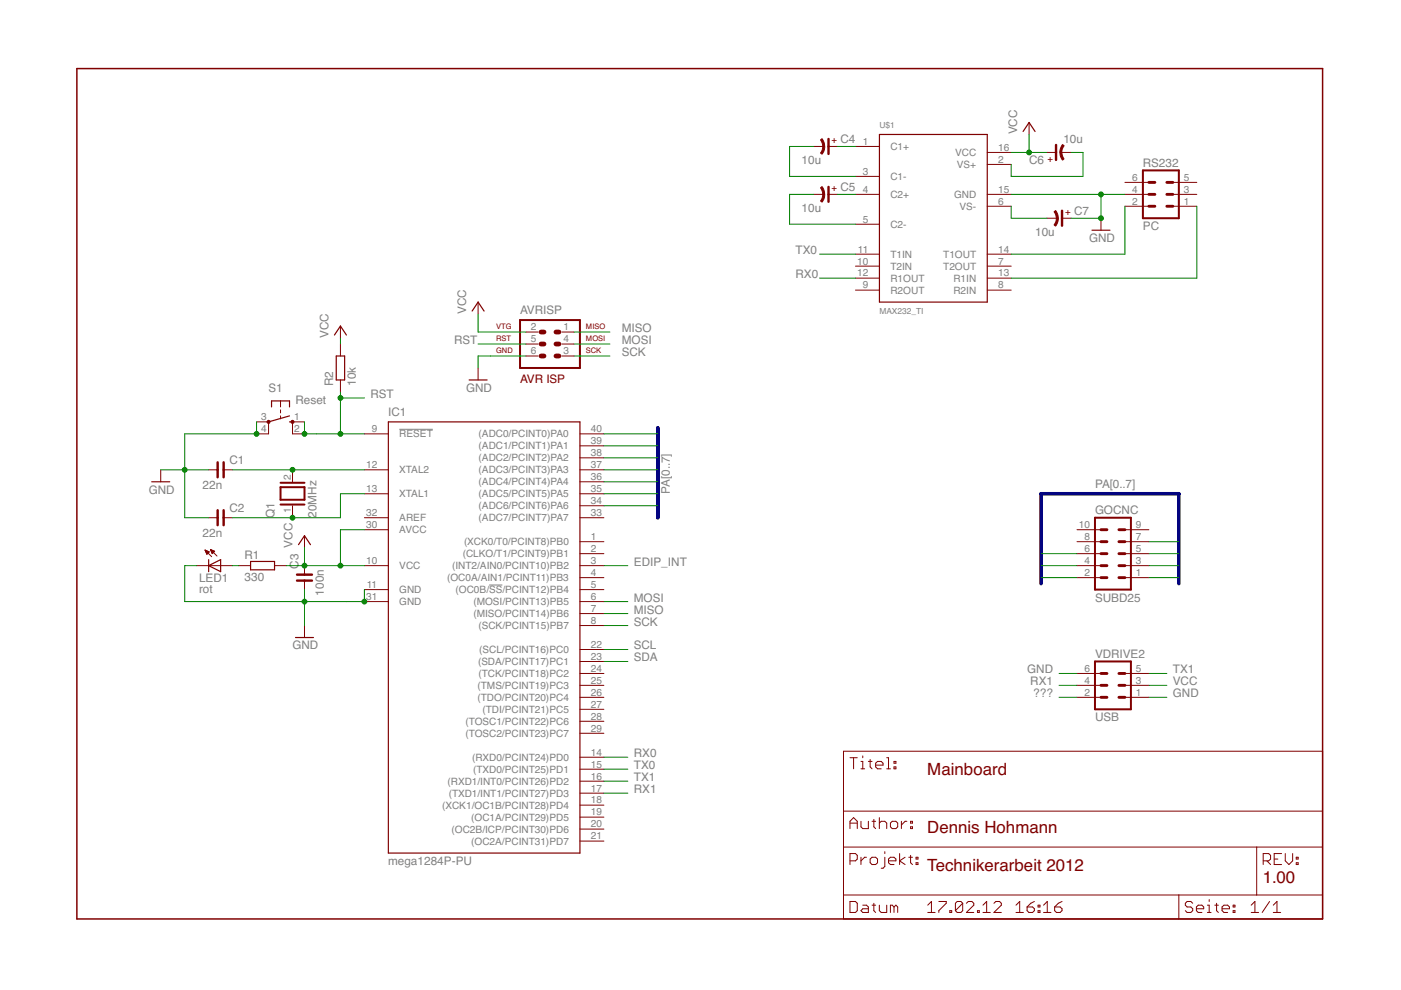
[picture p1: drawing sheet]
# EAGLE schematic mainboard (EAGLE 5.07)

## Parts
AVRISP  AVR-ISP-6  [AVR-ISP-6]
C1  22n  C_C025-050X025  [C025-050X025]
C2  22n  C_C025-050X025  [C025-050X025]
C3  100n  C_C025-050X025  [C025-050X025]
C4  10u  CP_TT025-050  [CTT-025-050]
C5  10u  CP_TT025-050  [CTT-025-050]
C6  10u  CP_TT025-050  [CTT-025-050]
C7  10u  CP_TT025-050  [CTT-025-050]
IC1  mega1284P-PU  MEGA164P/324P/644P-PU  [DIL40]
LED1  rot  LED3MM  [LED3MM]
Q1  20MHz  XTAL/S  [QS]
R1  330  R-EU_0207/10  [0207/10]
R2  10k  R-EU_0207/10  [0207/10]
RS232  PC  ML6  [ML6]
S1  Reset  10-XX  [B3F-10XX]
SUBD25  goCNC  ML10  [ML10]
U$1  MAX232_TI  [DIL16]
VDRIVE2  USB  ML6  [ML6]

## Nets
???: VDRIVE2.2
EDIP_INT: IC1.3((INT2/AIN0/PCINT10)PB2)
GND: AVRISP.6 C1.1 C2.1 C3.1 C7.+ IC1.11(GND) IC1.31(GND) LED1.K(C) RS232.4 S1.3(P) S1.4(P1) U$1.15(GND) VDRIVE2.1 VDRIVE2.6
MISO: AVRISP.1 IC1.7((MISO/PCINT14)PB6)
MOSI: AVRISP.4 IC1.6((MOSI/PCINT13)PB5)
N$1: C1.2 IC1.12(XTAL2) Q1.2
N$2: C4.+ U$1.1(C1+)
N$3: LED1.A R1.1
N$4: C4.- U$1.3(C1-)
N$5: C2.2 IC1.13(XTAL1) Q1.1
N$6: C5.+ U$1.4(C2+)
N$7: C5.- U$1.5(C2-)
N$8: C6.- U$1.2(VS+)
N$10: RS232.2 U$1.14(T1OUT)
N$11: RS232.1 U$1.13(R1IN)
N$12: C7.- U$1.6(VS-)
PA0: IC1.40((ADC0/PCINT0)PA0) SUBD25.1
PA1: IC1.39((ADC1/PCINT1)PA1) SUBD25.2
PA2: IC1.38((ADC2/PCINT2)PA2) SUBD25.3
PA3: IC1.37((ADC3/PCINT3)PA3) SUBD25.4
PA4: IC1.36((ADC4/PCINT4)PA4) SUBD25.5
PA5: IC1.35((ADC5/PCINT5)PA5) SUBD25.6
PA6: IC1.34((ADC6/PCINT6)PA6) SUBD25.7
RST: AVRISP.5 IC1.9(!RESET) R2.1 S1.1(S) S1.2(S1)
RX0: IC1.14((RXD0/PCINT24)PD0) U$1.12(R1OUT)
RX1: IC1.17((TXD1/INT1/PCINT27)PD3) VDRIVE2.4
SCK: AVRISP.3 IC1.8((SCK/PCINT15)PB7)
SCL: IC1.22((SCL/PCINT16)PC0)
SDA: IC1.23((SDA/PCINT17)PC1)
TX0: IC1.15((TXD0/PCINT25)PD1) U$1.11(T1IN)
TX1: IC1.16((RXD1/INT0/PCINT26)PD2) VDRIVE2.5
VCC: AVRISP.2 C3.2 C6.+ IC1.10(VCC) IC1.30(AVCC) R1.2 R2.2 U$1.16(VCC) VDRIVE2.3
Unconnected: IC1.1((XCK0/T0/PCINT8)PB0) IC1.2((CLKO/T1/PCINT9)PB1) IC1.4((OC0A/AIN1/PCINT11)PB3) IC1.5((OC0B/!SS!/PCINT12)PB4) IC1.18((XCK1/OC1B/PCINT28)PD4) IC1.19((OC1A/PCINT29)PD5) IC1.20((OC2B/ICP/PCINT30)PD6) IC1.21((OC2A/PCINT31)PD7) IC1.24((TCK/PCINT18)PC2) IC1.25((TMS/PCINT19)PC3) IC1.26((TDO/PCINT20)PC4) IC1.27((TDI/PCINT21)PC5) IC1.28((TOSC1/PCINT22)PC6) IC1.29((TOSC2/PCINT23)PC7) IC1.33((ADC7/PCINT7)PA7) RS232.3 RS232.5 RS232.6 SUBD25.8 SUBD25.9 SUBD25.10 U$1.7(T2OUT) U$1.8(R2IN) U$1.9(R2OUT) U$1.10(T2IN)

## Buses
PA[0..7]

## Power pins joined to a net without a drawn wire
AREF: IC1.32(AREF)
